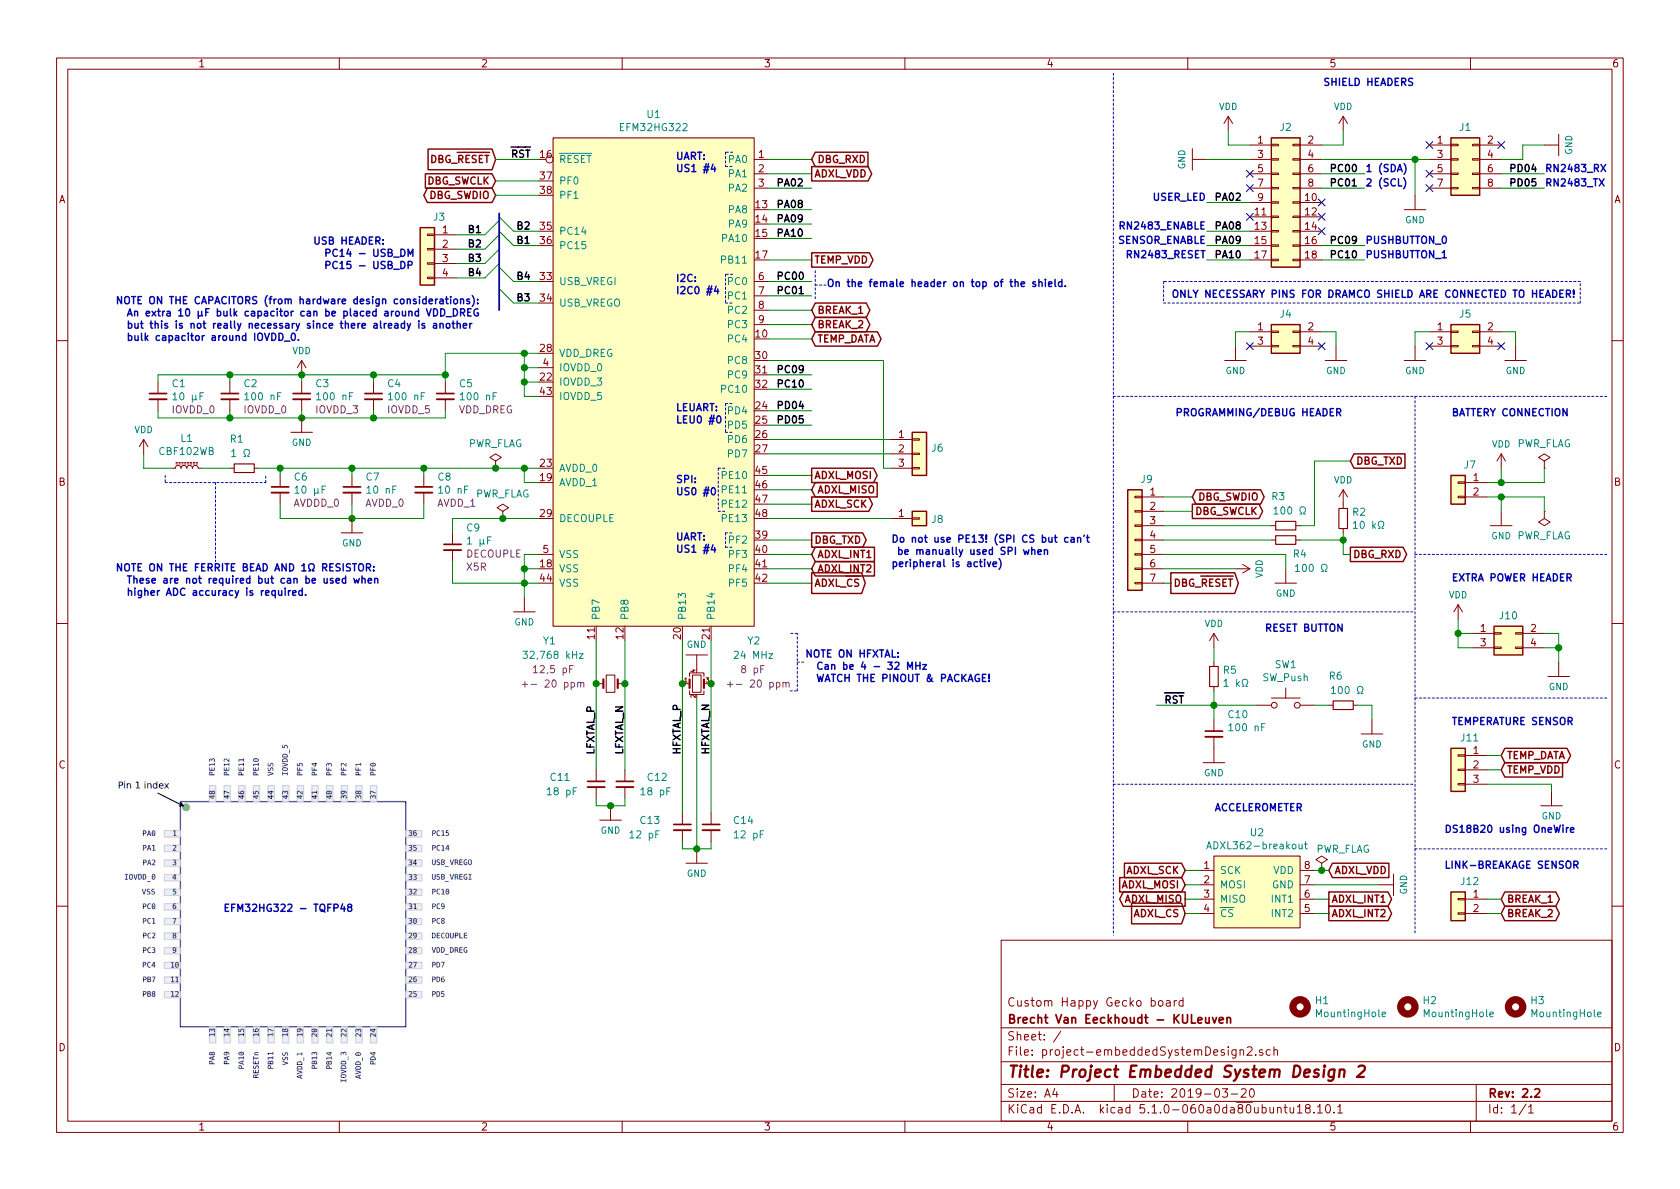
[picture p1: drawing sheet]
EESchema Schematic File Version 4
LIBS:project-embeddedSystemDesign2-cache
EELAYER 29 0
EELAYER END
$Descr A4 11693 8268
encoding utf-8
Sheet 1 1
Title "Project Embedded System Design 2"
Date "2019-03-20"
Rev "2.2"
Comp "Brecht Van Eeckhoudt - KULeuven"
Comment1 "Custom Happy Gecko board"
Comment2 ""
Comment3 ""
Comment4 ""
$EndDescr
$Comp
L MCU_SiliconLabs-extra:EFM32HG322 U1
U 1 1
P 4550 2550
F 0 "U1" H 4550 4315 50  0000 C CNN
F 1 "EFM32HG322" H 4550 4224 50  0000 C CNN
F 2 "Package_QFP:LQFP-48_7x7mm_P0.5mm" H 4050 3800 50  0001 C CNN
F 3 "" H 4050 3800 50  0001 C CNN
	1    4550 2550
	1    0    0    -1  
$EndComp
Text GLabel 3450 1100 0    50   Input ~ 10
DBG_~RESET
Text GLabel 3450 1250 0    50   Input ~ 10
DBG_SWCLK
Text GLabel 3450 1350 0    50   BiDi ~ 10
DBG_SWDIO
Wire Wire Line
	3450 1100 3750 1100
$Comp
L Device:C_Small C4
U 1 1
P 2600 2750
F 0 "C4" H 2692 2841 50  0000 L CNN
F 1 "100 nF" H 2692 2750 50  0000 L CNN
F 2 "Capacitor_SMD:C_0805_2012Metric_Pad1.15x1.40mm_HandSolder" H 2600 2750 50  0001 C CNN
F 3 "~" H 2600 2750 50  0001 C CNN
F 4 "IOVDD_5" H 2692 2659 50  0000 L CNN "Placement"
	1    2600 2750
	1    0    0    -1  
$EndComp
$Comp
L SparkFun-PowerSymbols:GND #GND012
U 1 1
P 3650 4150
F 0 "#GND012" H 3700 4100 45  0001 L BNN
F 1 "GND" H 3650 3981 45  0000 C CNN
F 2 "" H 3650 4050 60  0001 C CNN
F 3 "" H 3650 4050 60  0001 C CNN
	1    3650 4150
	1    0    0    -1  
$EndComp
$Comp
L SparkFun-PowerSymbols:VDD #SUPPLY03
U 1 1
P 2100 2600
F 0 "#SUPPLY03" H 2150 2600 45  0001 L BNN
F 1 "VDD" H 2100 2770 45  0000 C CNN
F 2 "" H 2100 2781 60  0001 C CNN
F 3 "" H 2100 2600 60  0001 C CNN
	1    2100 2600
	1    0    0    -1  
$EndComp
Wire Wire Line
	3750 4050 3650 4050
Wire Wire Line
	3650 4050 3650 4150
Wire Wire Line
	3750 3950 3650 3950
Wire Wire Line
	3650 3950 3650 4050
Connection ~ 3650 4050
Wire Wire Line
	3750 3850 3650 3850
Wire Wire Line
	3650 3850 3650 3950
Connection ~ 3650 3950
$Comp
L Device:C_Small C8
U 1 1
P 2950 3400
F 0 "C8" H 3042 3491 50  0000 L CNN
F 1 "10 nF" H 3042 3400 50  0000 L CNN
F 2 "Capacitor_SMD:C_0805_2012Metric_Pad1.15x1.40mm_HandSolder" H 2950 3400 50  0001 C CNN
F 3 "~" H 2950 3400 50  0001 C CNN
F 4 "AVDD_1" H 3042 3309 50  0000 L CNN "Placement"
	1    2950 3400
	1    0    0    -1  
$EndComp
$Comp
L Device:C_Small C7
U 1 1
P 2450 3400
F 0 "C7" H 2542 3491 50  0000 L CNN
F 1 "10 nF" H 2542 3400 50  0000 L CNN
F 2 "Capacitor_SMD:C_0805_2012Metric_Pad1.15x1.40mm_HandSolder" H 2450 3400 50  0001 C CNN
F 3 "~" H 2450 3400 50  0001 C CNN
F 4 "AVDD_0" H 2542 3309 50  0000 L CNN "Placement"
	1    2450 3400
	1    0    0    -1  
$EndComp
$Comp
L Device:C_Small C6
U 1 1
P 1950 3400
F 0 "C6" H 2042 3491 50  0000 L CNN
F 1 "10 µF" H 2042 3400 50  0000 L CNN
F 2 "Capacitor_SMD:C_0805_2012Metric_Pad1.15x1.40mm_HandSolder" H 1950 3400 50  0001 C CNN
F 3 "~" H 1950 3400 50  0001 C CNN
F 4 "AVDDD_0" H 2042 3309 50  0000 L CNN "Placement"
	1    1950 3400
	1    0    0    -1  
$EndComp
Wire Wire Line
	2950 3250 2950 3300
Wire Wire Line
	2950 3250 2450 3250
Wire Wire Line
	2450 3250 2450 3300
Wire Wire Line
	2450 3250 1950 3250
Wire Wire Line
	1950 3250 1950 3300
Connection ~ 2450 3250
Wire Wire Line
	2950 3500 2950 3600
Wire Wire Line
	2950 3600 2450 3600
Wire Wire Line
	2450 3600 2450 3500
Wire Wire Line
	2450 3600 1950 3600
Wire Wire Line
	1950 3600 1950 3500
Connection ~ 2450 3600
Wire Wire Line
	2600 2600 2600 2650
$Comp
L Device:C_Small C3
U 1 1
P 2100 2750
F 0 "C3" H 2192 2841 50  0000 L CNN
F 1 "100 nF" H 2192 2750 50  0000 L CNN
F 2 "Capacitor_SMD:C_0805_2012Metric_Pad1.15x1.40mm_HandSolder" H 2100 2750 50  0001 C CNN
F 3 "~" H 2100 2750 50  0001 C CNN
F 4 "IOVDD_3" H 2192 2659 50  0000 L CNN "Placement"
	1    2100 2750
	1    0    0    -1  
$EndComp
$Comp
L Device:C_Small C2
U 1 1
P 1600 2750
F 0 "C2" H 1692 2841 50  0000 L CNN
F 1 "100 nF" H 1692 2750 50  0000 L CNN
F 2 "Capacitor_SMD:C_0805_2012Metric_Pad1.15x1.40mm_HandSolder" H 1600 2750 50  0001 C CNN
F 3 "~" H 1600 2750 50  0001 C CNN
F 4 "IOVDD_0" H 1692 2659 50  0000 L CNN "Placement"
	1    1600 2750
	1    0    0    -1  
$EndComp
Wire Wire Line
	2600 2600 2100 2600
Wire Wire Line
	2100 2600 2100 2650
Wire Wire Line
	2100 2600 1600 2600
Wire Wire Line
	1600 2600 1600 2650
Connection ~ 2100 2600
Wire Wire Line
	2600 2850 2600 2900
Wire Wire Line
	2600 2900 2100 2900
Wire Wire Line
	2100 2900 2100 2850
Wire Wire Line
	2100 2900 1600 2900
Wire Wire Line
	1600 2900 1600 2850
Connection ~ 2100 2900
$Comp
L SparkFun-PowerSymbols:GND #GND08
U 1 1
P 2100 2900
F 0 "#GND08" H 2150 2850 45  0001 L BNN
F 1 "GND" H 2100 2731 45  0000 C CNN
F 2 "" H 2100 2800 60  0001 C CNN
F 3 "" H 2100 2800 60  0001 C CNN
	1    2100 2900
	1    0    0    -1  
$EndComp
$Comp
L Device:C_Small C1
U 1 1
P 1100 2750
F 0 "C1" H 1192 2841 50  0000 L CNN
F 1 "10 µF" H 1192 2750 50  0000 L CNN
F 2 "Capacitor_SMD:C_0805_2012Metric_Pad1.15x1.40mm_HandSolder" H 1100 2750 50  0001 C CNN
F 3 "~" H 1100 2750 50  0001 C CNN
F 4 "IOVDD_0" H 1192 2659 50  0000 L CNN "Placement"
	1    1100 2750
	1    0    0    -1  
$EndComp
Wire Wire Line
	1600 2600 1100 2600
Wire Wire Line
	1100 2600 1100 2650
Connection ~ 1600 2600
Wire Wire Line
	1600 2900 1100 2900
Wire Wire Line
	1100 2900 1100 2850
Connection ~ 1600 2900
$Comp
L Device:C_Small C5
U 1 1
P 3100 2750
F 0 "C5" H 3192 2841 50  0000 L CNN
F 1 "100 nF" H 3192 2750 50  0000 L CNN
F 2 "Capacitor_SMD:C_0805_2012Metric_Pad1.15x1.40mm_HandSolder" H 3100 2750 50  0001 C CNN
F 3 "~" H 3100 2750 50  0001 C CNN
F 4 "VDD_DREG" H 3192 2659 50  0000 L CNN "Placement"
	1    3100 2750
	1    0    0    -1  
$EndComp
$Comp
L Device:C_Small C9
U 1 1
P 3150 3800
F 0 "C9" H 3242 3937 50  0000 L CNN
F 1 "1 µF" H 3242 3846 50  0000 L CNN
F 2 "Capacitor_SMD:C_0805_2012Metric_Pad1.15x1.40mm_HandSolder" H 3150 3800 50  0001 C CNN
F 3 "~" H 3150 3800 50  0001 C CNN
F 4 "DECOUPLE" H 3242 3755 50  0000 L CNN "Placement"
F 5 "X5R" H 3242 3664 50  0000 L CNN "Class"
	1    3150 3800
	1    0    0    -1  
$EndComp
Wire Wire Line
	3150 4050 3150 3900
Wire Wire Line
	3150 4050 3650 4050
Connection ~ 2950 3250
Wire Wire Line
	3750 3600 3500 3600
Wire Wire Line
	3150 3600 3150 3700
$Comp
L SparkFun-PowerSymbols:GND #GND010
U 1 1
P 2450 3600
F 0 "#GND010" H 2500 3550 45  0001 L BNN
F 1 "GND" H 2450 3431 45  0000 C CNN
F 2 "" H 2450 3500 60  0001 C CNN
F 3 "" H 2450 3500 60  0001 C CNN
	1    2450 3600
	1    0    0    -1  
$EndComp
Wire Wire Line
	3750 2750 3650 2750
Wire Wire Line
	3650 2750 3650 2650
Wire Wire Line
	3650 2450 3750 2450
Wire Wire Line
	3750 2550 3650 2550
Connection ~ 3650 2550
Wire Wire Line
	3650 2550 3650 2450
Wire Wire Line
	3750 2650 3650 2650
Connection ~ 3650 2650
Wire Wire Line
	3650 2650 3650 2550
Wire Wire Line
	3100 2600 3100 2650
Wire Wire Line
	3100 2600 2600 2600
Connection ~ 2600 2600
Wire Wire Line
	3100 2850 3100 2900
Wire Wire Line
	3100 2900 2600 2900
Connection ~ 2600 2900
Wire Wire Line
	3650 2450 3100 2450
Wire Wire Line
	3100 2450 3100 2600
Connection ~ 3650 2450
Connection ~ 3100 2600
$Comp
L SparkFun-PowerSymbols:VDD #SUPPLY01
U 1 1
P 8550 900
F 0 "#SUPPLY01" H 8600 900 45  0001 L BNN
F 1 "VDD" H 8550 1070 45  0000 C CNN
F 2 "" H 8550 1081 60  0001 C CNN
F 3 "" H 8550 900 60  0001 C CNN
	1    8550 900 
	1    0    0    -1  
$EndComp
Wire Wire Line
	5650 4050 5350 4050
Wire Wire Line
	5650 3950 5350 3950
Wire Wire Line
	5650 3850 5350 3850
Wire Wire Line
	5350 3750 5650 3750
Wire Wire Line
	5350 3500 5650 3500
Wire Wire Line
	5350 3400 5650 3400
Wire Wire Line
	5350 3300 5650 3300
Wire Wire Line
	5650 2950 5350 2950
Wire Wire Line
	5650 2850 5350 2850
Wire Wire Line
	5650 2700 5350 2700
Wire Wire Line
	5350 2600 5650 2600
Wire Wire Line
	5350 2150 5650 2150
Wire Wire Line
	5350 1800 5650 1800
Wire Wire Line
	5350 1650 5650 1650
Wire Wire Line
	5350 1550 5650 1550
Wire Wire Line
	5650 1450 5350 1450
Wire Wire Line
	5650 1100 5350 1100
Wire Wire Line
	5350 1200 5650 1200
Wire Wire Line
	5350 1300 5650 1300
$Comp
L SparkFun-PowerSymbols:VDD #SUPPLY02
U 1 1
P 9350 900
F 0 "#SUPPLY02" H 9400 900 45  0001 L BNN
F 1 "VDD" H 9350 1070 45  0000 C CNN
F 2 "" H 9350 1081 60  0001 C CNN
F 3 "" H 9350 900 60  0001 C CNN
	1    9350 900 
	1    0    0    -1  
$EndComp
NoConn ~ 8700 1500
NoConn ~ 9200 1500
Wire Wire Line
	8400 1800 8700 1800
Wire Wire Line
	8400 1700 8700 1700
Wire Wire Line
	8400 1600 8700 1600
Wire Wire Line
	8400 1400 8700 1400
Wire Wire Line
	9500 1800 9200 1800
$Comp
L SparkFun-PowerSymbols:GND #GND03
U 1 1
P 9850 1350
F 0 "#GND03" H 9900 1300 45  0001 L BNN
F 1 "GND" H 9850 1181 45  0000 C CNN
F 2 "" H 9850 1250 60  0001 C CNN
F 3 "" H 9850 1250 60  0001 C CNN
	1    9850 1350
	1    0    0    -1  
$EndComp
$Comp
L SparkFun-PowerSymbols:GND #GND01
U 1 1
P 10750 1000
F 0 "#GND01" H 10800 950 45  0001 L BNN
F 1 "GND" H 10750 831 45  0000 C CNN
F 2 "" H 10750 900 60  0001 C CNN
F 3 "" H 10750 900 60  0001 C CNN
	1    10750 1000
	0    -1   -1   0   
$EndComp
Wire Wire Line
	10450 1200 10750 1200
Wire Wire Line
	10450 1300 10750 1300
Wire Wire Line
	9350 900  9350 1000
Wire Wire Line
	9350 1000 9200 1000
Wire Wire Line
	8700 1000 8550 1000
Wire Wire Line
	8550 1000 8550 900 
NoConn ~ 10450 1000
NoConn ~ 9950 1000
Text Notes 9850 600  2    50   ~ 10
SHIELD HEADERS
Text Notes 9350 2900 2    50   ~ 10
PROGRAMMING/DEBUG HEADER
Text Notes 8450 5650 0    50   ~ 10
ACCELEROMETER
Text GLabel 8250 6050 0    50   Input ~ 10
ADXL_SCK
Text GLabel 8250 6150 0    50   Input ~ 10
ADXL_MOSI
Text GLabel 8250 6250 0    50   Output ~ 10
ADXL_MISO
Text GLabel 8250 6350 0    50   Input ~ 10
ADXL_~CS
Text GLabel 9250 6250 2    50   Output ~ 10
ADXL_INT1
Text GLabel 9250 6350 2    50   Output ~ 10
ADXL_INT2
$Comp
L SparkFun-PowerSymbols:GND #GND020
U 1 1
P 9600 6150
F 0 "#GND020" H 9650 6100 45  0001 L BNN
F 1 "GND" H 9600 5981 45  0000 C CNN
F 2 "" H 9600 6050 60  0001 C CNN
F 3 "" H 9600 6050 60  0001 C CNN
	1    9600 6150
	0    -1   -1   0   
$EndComp
$Comp
L Device:Crystal_Small Y1
U 1 1
P 4250 4750
F 0 "Y1" H 3825 5050 50  0000 C CNN
F 1 "32,768 kHz" H 3850 4950 50  0000 C CNN
F 2 "Crystal:Crystal_SMD_2012-2Pin_2.0x1.2mm_HandSoldering" H 4250 4750 50  0001 C CNN
F 3 "~" H 4250 4750 50  0001 C CNN
F 4 "12,5 pF" H 3850 4850 50  0000 C CNN "Load capacitance"
F 5 "+- 20 ppm" H 3850 4750 50  0000 C CNN "Tolerance"
	1    4250 4750
	1    0    0    -1  
$EndComp
$Comp
L Device:C_Small C11
U 1 1
P 4150 5450
F 0 "C11" H 4325 5500 50  0000 L CNN
F 1 "18 pF" H 4275 5400 50  0000 L CNN
F 2 "Capacitor_SMD:C_0805_2012Metric_Pad1.15x1.40mm_HandSolder" H 4150 5450 50  0001 C CNN
F 3 "~" H 4150 5450 50  0001 C CNN
	1    4150 5450
	-1   0    0    -1  
$EndComp
$Comp
L Device:C_Small C12
U 1 1
P 4350 5450
F 0 "C12" H 4500 5500 50  0000 L CNN
F 1 "18 pF" H 4450 5400 50  0000 L CNN
F 2 "Capacitor_SMD:C_0805_2012Metric_Pad1.15x1.40mm_HandSolder" H 4350 5450 50  0001 C CNN
F 3 "~" H 4350 5450 50  0001 C CNN
	1    4350 5450
	1    0    0    -1  
$EndComp
Wire Wire Line
	4150 4450 4150 4750
Connection ~ 4150 4750
$Comp
L SparkFun-PowerSymbols:GND #GND018
U 1 1
P 4250 5600
F 0 "#GND018" H 4300 5550 45  0001 L BNN
F 1 "GND" H 4250 5431 45  0000 C CNN
F 2 "" H 4250 5500 60  0001 C CNN
F 3 "" H 4250 5500 60  0001 C CNN
	1    4250 5600
	1    0    0    -1  
$EndComp
Wire Wire Line
	4350 4450 4350 4750
Connection ~ 4350 4750
Wire Wire Line
	4150 5550 4150 5600
Wire Wire Line
	4150 5600 4250 5600
Wire Wire Line
	4350 5550 4350 5600
Wire Wire Line
	4350 5600 4250 5600
Connection ~ 4250 5600
$Comp
L Device:C_Small C13
U 1 1
P 4750 5750
F 0 "C13" H 4900 5800 50  0000 L CNN
F 1 "12 pF" H 4900 5700 50  0000 L CNN
F 2 "Capacitor_SMD:C_0805_2012Metric_Pad1.15x1.40mm_HandSolder" H 4750 5750 50  0001 C CNN
F 3 "~" H 4750 5750 50  0001 C CNN
	1    4750 5750
	-1   0    0    -1  
$EndComp
$Comp
L Device:C_Small C14
U 1 1
P 4950 5750
F 0 "C14" H 5100 5800 50  0000 L CNN
F 1 "12 pF" H 5100 5700 50  0000 L CNN
F 2 "Capacitor_SMD:C_0805_2012Metric_Pad1.15x1.40mm_HandSolder" H 4950 5750 50  0001 C CNN
F 3 "~" H 4950 5750 50  0001 C CNN
	1    4950 5750
	1    0    0    -1  
$EndComp
$Comp
L SparkFun-PowerSymbols:GND #GND019
U 1 1
P 4850 5900
F 0 "#GND019" H 4900 5850 45  0001 L BNN
F 1 "GND" H 4850 5731 45  0000 C CNN
F 2 "" H 4850 5800 60  0001 C CNN
F 3 "" H 4850 5800 60  0001 C CNN
	1    4850 5900
	1    0    0    -1  
$EndComp
Wire Wire Line
	4750 5850 4750 5900
Wire Wire Line
	4750 5900 4850 5900
Wire Wire Line
	4850 5900 4950 5900
Wire Wire Line
	4950 5900 4950 5850
Connection ~ 4850 5900
Text Label 5400 1300 0    50   ~ 10
PA02
Text Label 5400 1450 0    50   ~ 10
PA08
Text Label 5400 1550 0    50   ~ 10
PA09
Text Label 5400 1650 0    50   ~ 10
PA10
Text Label 5400 2850 0    50   ~ 10
PD04
Text Label 5400 2950 0    50   ~ 10
PD05
Text Label 8650 1400 2    50   ~ 10
PA02
Text Label 8650 1600 2    50   ~ 10
PA08
Text Label 8650 1700 2    50   ~ 10
PA09
Text Label 8650 1800 2    50   ~ 10
PA10
Text Label 9250 1700 0    50   ~ 10
PC09
Text Label 9250 1800 0    50   ~ 10
PC10
Text Label 10500 1200 0    50   ~ 10
PD04
Text Label 10500 1300 0    50   ~ 10
PD05
Wire Wire Line
	3750 1250 3450 1250
Wire Wire Line
	3750 1350 3450 1350
Text Label 3700 1100 2    50   ~ 10
~RST
Text GLabel 8150 4050 2    50   Output ~ 10
DBG_~RESET
$Comp
L SparkFun-PowerSymbols:VDD #SUPPLY07
U 1 1
P 8600 3950
F 0 "#SUPPLY07" H 8650 3950 45  0001 L BNN
F 1 "VDD" H 8600 4120 45  0000 C CNN
F 2 "" H 8600 4131 60  0001 C CNN
F 3 "" H 8600 3950 60  0001 C CNN
	1    8600 3950
	0    1    1    0   
$EndComp
$Comp
L SparkFun-PowerSymbols:GND #GND011
U 1 1
P 8950 3950
F 0 "#GND011" H 9000 3900 45  0001 L BNN
F 1 "GND" H 8950 3781 45  0000 C CNN
F 2 "" H 8950 3850 60  0001 C CNN
F 3 "" H 8950 3850 60  0001 C CNN
	1    8950 3950
	1    0    0    -1  
$EndComp
Text GLabel 9400 3850 2    50   Output ~ 10
DBG_RXD
Text GLabel 9400 3200 2    50   Input ~ 10
DBG_TXD
Text GLabel 8300 3550 2    50   Output ~ 10
DBG_SWCLK
Text GLabel 8300 3450 2    50   BiDi ~ 10
DBG_SWDIO
Wire Wire Line
	8100 3550 8300 3550
Wire Wire Line
	8100 4050 8150 4050
$Comp
L Sensor_Breakout:ADXL362-breakout U2
U 1 1
P 8750 6200
F 0 "U2" H 8750 6615 50  0000 C CNN
F 1 "ADXL362-breakout" H 8750 6524 50  0000 C CNN
F 2 "Package_DIP:DIP-8_W10.16mm" H 8500 6150 50  0001 C CNN
F 3 "" H 8500 6150 50  0001 C CNN
	1    8750 6200
	1    0    0    -1  
$EndComp
Wire Wire Line
	8250 6050 8350 6050
Wire Wire Line
	8250 6150 8350 6150
Wire Wire Line
	8250 6250 8350 6250
Wire Wire Line
	8250 6350 8350 6350
Wire Wire Line
	9150 6250 9250 6250
Wire Wire Line
	9150 6350 9250 6350
Wire Wire Line
	2950 3250 3450 3250
Wire Wire Line
	3750 3350 3650 3350
Wire Wire Line
	3650 3350 3650 3250
Connection ~ 3650 3250
Wire Wire Line
	3650 3250 3750 3250
Text GLabel 5650 3500 2    50   Output ~ 10
ADXL_SCK
Text GLabel 5650 3400 2    50   Input ~ 10
ADXL_MISO
Text GLabel 5650 3300 2    50   Output ~ 10
ADXL_MOSI
Text GLabel 5650 4050 2    50   Output ~ 10
ADXL_~CS
Text GLabel 5650 3850 2    50   Input ~ 10
ADXL_INT1
Text GLabel 5650 3950 2    50   Input ~ 10
ADXL_INT2
Text GLabel 5650 2350 2    50   BiDi ~ 10
TEMP_DATA
Wire Wire Line
	5350 2350 5650 2350
Wire Wire Line
	5350 2250 5650 2250
Text GLabel 5650 2250 2    50   BiDi ~ 10
BREAK_2
Text GLabel 5650 2150 2    50   BiDi ~ 10
BREAK_1
Text GLabel 10450 5250 2    50   BiDi ~ 10
TEMP_DATA
Wire Wire Line
	10350 5250 10450 5250
$Comp
L SparkFun-PowerSymbols:GND #GND017
U 1 1
P 10800 5500
F 0 "#GND017" H 10850 5450 45  0001 L BNN
F 1 "GND" H 10800 5331 45  0000 C CNN
F 2 "" H 10800 5400 60  0001 C CNN
F 3 "" H 10800 5400 60  0001 C CNN
	1    10800 5500
	1    0    0    -1  
$EndComp
Wire Wire Line
	10350 5450 10800 5450
Wire Wire Line
	10800 5450 10800 5500
Text Notes 10100 5050 0    50   ~ 10
TEMPERATURE SENSOR
Text Notes 10050 5800 0    50   ~ 10
DS18B20 using OneWire
Text GLabel 10450 6250 2    50   BiDi ~ 10
BREAK_1
Text GLabel 10450 6350 2    50   BiDi ~ 10
BREAK_2
Wire Wire Line
	10450 6250 10350 6250
Wire Wire Line
	10450 6350 10350 6350
Text Notes 10050 6050 0    50   ~ 10
LINK-BREAKAGE SENSOR
Wire Notes Line
	9850 2750 9850 6500
$Comp
L SparkFun-PowerSymbols:VDD #SUPPLY09
U 1 1
P 8450 4500
F 0 "#SUPPLY09" H 8500 4500 45  0001 L BNN
F 1 "VDD" H 8450 4670 45  0000 C CNN
F 2 "" H 8450 4681 60  0001 C CNN
F 3 "" H 8450 4500 60  0001 C CNN
	1    8450 4500
	1    0    0    -1  
$EndComp
$Comp
L SparkFun-PowerSymbols:GND #GND016
U 1 1
P 8450 5200
F 0 "#GND016" H 8500 5150 45  0001 L BNN
F 1 "GND" H 8450 5031 45  0000 C CNN
F 2 "" H 8450 5100 60  0001 C CNN
F 3 "" H 8450 5100 60  0001 C CNN
	1    8450 5200
	1    0    0    -1  
$EndComp
$Comp
L Device:R_Small R6
U 1 1
P 9350 4900
F 0 "R6" V 9550 4900 50  0000 L CNN
F 1 "100 Ω" V 9450 4750 50  0000 L CNN
F 2 "Resistor_SMD:R_0805_2012Metric_Pad1.15x1.40mm_HandSolder" H 9350 4900 50  0001 C CNN
F 3 "~" H 9350 4900 50  0001 C CNN
	1    9350 4900
	0    -1   -1   0   
$EndComp
$Comp
L Device:C_Small C10
U 1 1
P 8450 5100
F 0 "C10" H 8542 5237 50  0000 L CNN
F 1 "100 nF" H 8542 5146 50  0000 L CNN
F 2 "Capacitor_SMD:C_0805_2012Metric_Pad1.15x1.40mm_HandSolder" H 8450 5100 50  0001 C CNN
F 3 "~" H 8450 5100 50  0001 C CNN
	1    8450 5100
	1    0    0    -1  
$EndComp
$Comp
L Device:R_Small R5
U 1 1
P 8450 4700
F 0 "R5" H 8509 4746 50  0000 L CNN
F 1 "1 kΩ" H 8509 4655 50  0000 L CNN
F 2 "Resistor_SMD:R_0805_2012Metric_Pad1.15x1.40mm_HandSolder" H 8450 4700 50  0001 C CNN
F 3 "~" H 8450 4700 50  0001 C CNN
	1    8450 4700
	1    0    0    -1  
$EndComp
$Comp
L SparkFun-PowerSymbols:GND #GND015
U 1 1
P 9550 5000
F 0 "#GND015" H 9600 4950 45  0001 L BNN
F 1 "GND" H 9550 4831 45  0000 C CNN
F 2 "" H 9550 4900 60  0001 C CNN
F 3 "" H 9550 4900 60  0001 C CNN
	1    9550 5000
	1    0    0    -1  
$EndComp
Wire Wire Line
	9550 5000 9550 4900
Wire Wire Line
	9550 4900 9450 4900
Wire Wire Line
	8450 4900 8450 4800
Wire Wire Line
	8450 4900 8450 5000
Connection ~ 8450 4900
Wire Wire Line
	8450 4600 8450 4500
Wire Wire Line
	8450 4900 8050 4900
Text Label 8100 4900 0    50   ~ 10
~RST
Text Notes 8800 4400 0    50   ~ 10
RESET BUTTON
$Comp
L Switch:SW_Push SW1
U 1 1
P 8950 4900
F 0 "SW1" H 8950 5185 50  0000 C CNN
F 1 "SW_Push" H 8950 5094 50  0000 C CNN
F 2 "Button_Switch_SMD:SW_SPST_FSMSM" H 8950 5100 50  0001 C CNN
F 3 "~" H 8950 5100 50  0001 C CNN
	1    8950 4900
	1    0    0    -1  
$EndComp
Wire Wire Line
	9250 4900 9150 4900
Wire Wire Line
	8750 4900 8450 4900
Wire Notes Line
	7750 5450 9850 5450
$Comp
L Device:R_Small R1
U 1 1
P 1700 3250
F 0 "R1" V 1900 3250 50  0000 L CNN
F 1 "1 Ω" V 1800 3200 50  0000 L CNN
F 2 "Resistor_SMD:R_0805_2012Metric_Pad1.15x1.40mm_HandSolder" H 1700 3250 50  0001 C CNN
F 3 "~" H 1700 3250 50  0001 C CNN
	1    1700 3250
	0    -1   -1   0   
$EndComp
Text Notes 10100 2900 0    50   ~ 10
BATTERY CONNECTION
$Comp
L SparkFun-PowerSymbols:VDD #SUPPLY05
U 1 1
P 10450 3250
F 0 "#SUPPLY05" H 10500 3250 45  0001 L BNN
F 1 "VDD" H 10450 3420 45  0000 C CNN
F 2 "" H 10450 3431 60  0001 C CNN
F 3 "" H 10450 3250 60  0001 C CNN
	1    10450 3250
	1    0    0    -1  
$EndComp
$Comp
L SparkFun-PowerSymbols:GND #GND09
U 1 1
P 10450 3550
F 0 "#GND09" H 10500 3500 45  0001 L BNN
F 1 "GND" H 10450 3381 45  0000 C CNN
F 2 "" H 10450 3450 60  0001 C CNN
F 3 "" H 10450 3450 60  0001 C CNN
	1    10450 3550
	1    0    0    -1  
$EndComp
Wire Wire Line
	10350 3350 10450 3350
Wire Wire Line
	10450 3350 10450 3250
Wire Wire Line
	10350 3450 10450 3450
$Comp
L Device:L_Core_Ferrite_Small L1
U 1 1
P 1300 3250
F 0 "L1" V 1505 3250 50  0000 C CNN
F 1 "CBF102WB" V 1414 3250 50  0000 C CNN
F 2 "Inductor_SMD:L_0603_1608Metric_Pad1.05x0.95mm_HandSolder" H 1300 3250 50  0001 C CNN
F 3 "~" H 1300 3250 50  0001 C CNN
	1    1300 3250
	0    -1   -1   0   
$EndComp
$Comp
L SparkFun-PowerSymbols:VDD #SUPPLY04
U 1 1
P 1000 3150
F 0 "#SUPPLY04" H 1050 3150 45  0001 L BNN
F 1 "VDD" H 1000 3320 45  0000 C CNN
F 2 "" H 1000 3331 60  0001 C CNN
F 3 "" H 1000 3150 60  0001 C CNN
	1    1000 3150
	1    0    0    -1  
$EndComp
Wire Wire Line
	1000 3150 1000 3250
Wire Wire Line
	1000 3250 1200 3250
Wire Wire Line
	1400 3250 1600 3250
Wire Wire Line
	1800 3250 1950 3250
Connection ~ 1950 3250
$Comp
L power:PWR_FLAG #FLG02
U 1 1
P 10750 3250
F 0 "#FLG02" H 10750 3325 50  0001 C CNN
F 1 "PWR_FLAG" H 10750 3423 50  0000 C CNN
F 2 "" H 10750 3250 50  0001 C CNN
F 3 "~" H 10750 3250 50  0001 C CNN
	1    10750 3250
	1    0    0    -1  
$EndComp
$Comp
L power:PWR_FLAG #FLG03
U 1 1
P 10750 3550
F 0 "#FLG03" H 10750 3625 50  0001 C CNN
F 1 "PWR_FLAG" H 10750 3723 50  0000 C CNN
F 2 "" H 10750 3550 50  0001 C CNN
F 3 "~" H 10750 3550 50  0001 C CNN
	1    10750 3550
	-1   0    0    1   
$EndComp
$Comp
L power:PWR_FLAG #FLG04
U 1 1
P 3500 3600
F 0 "#FLG04" H 3500 3675 50  0001 C CNN
F 1 "PWR_FLAG" H 3500 3773 50  0000 C CNN
F 2 "" H 3500 3600 50  0001 C CNN
F 3 "~" H 3500 3600 50  0001 C CNN
	1    3500 3600
	1    0    0    -1  
$EndComp
Connection ~ 3500 3600
Wire Wire Line
	3500 3600 3150 3600
$Comp
L power:PWR_FLAG #FLG01
U 1 1
P 3450 3250
F 0 "#FLG01" H 3450 3325 50  0001 C CNN
F 1 "PWR_FLAG" H 3450 3423 50  0000 C CNN
F 2 "" H 3450 3250 50  0001 C CNN
F 3 "~" H 3450 3250 50  0001 C CNN
	1    3450 3250
	1    0    0    -1  
$EndComp
Connection ~ 3450 3250
Wire Wire Line
	3450 3250 3650 3250
Text GLabel 5650 3750 2    50   Output ~ 10
DBG_TXD
Text GLabel 5650 1100 2    50   Input ~ 10
DBG_RXD
Wire Wire Line
	10450 3450 10450 3550
Wire Wire Line
	10750 3250 10750 3350
Wire Wire Line
	10750 3350 10450 3350
Connection ~ 10450 3350
Wire Wire Line
	10750 3550 10750 3450
Wire Wire Line
	10750 3450 10450 3450
Connection ~ 10450 3450
Text Notes 6200 3950 0    50   ~ 10
Do not use PE13! (SPI CS but can't\n be manually used SPI when\nperipheral is active)
Text GLabel 9250 6050 2    50   Input ~ 10
ADXL_VDD
Wire Wire Line
	9150 6150 9600 6150
Wire Wire Line
	9250 6050 9200 6050
Text GLabel 10450 5350 2    50   Input ~ 10
TEMP_VDD
Wire Wire Line
	10450 5350 10350 5350
Text GLabel 5650 1800 2    50   Output ~ 10
TEMP_VDD
$Comp
L Connector_Generic:Conn_01x02 J7
U 1 1
P 10150 3350
F 0 "J7" H 10068 3475 50  0000 C CNN
F 1 "Conn_01x02" H 10068 3476 50  0001 C CNN
F 2 "Connector_PinHeader_2.54mm:PinHeader_1x02_P2.54mm_Horizontal" H 10150 3350 50  0001 C CNN
F 3 "~" H 10150 3350 50  0001 C CNN
	1    10150 3350
	-1   0    0    -1  
$EndComp
$Comp
L Connector_Generic:Conn_01x02 J12
U 1 1
P 10150 6250
F 0 "J12" H 10068 6375 50  0000 C CNN
F 1 "Conn_01x02" H 10068 6376 50  0001 C CNN
F 2 "Connectors:1X02_LOCK" H 10150 6250 50  0001 C CNN
F 3 "~" H 10150 6250 50  0001 C CNN
	1    10150 6250
	-1   0    0    -1  
$EndComp
$Comp
L Connector_Generic:Conn_01x03 J11
U 1 1
P 10150 5350
F 0 "J11" H 10068 5575 50  0000 C CNN
F 1 "Conn_01x03" H 10068 5576 50  0001 C CNN
F 2 "Connectors:1X03_LOCK" H 10150 5350 50  0001 C CNN
F 3 "~" H 10150 5350 50  0001 C CNN
	1    10150 5350
	-1   0    0    -1  
$EndComp
$Comp
L Connector_Generic:Conn_01x07 J9
U 1 1
P 7900 3750
F 0 "J9" H 7818 4175 50  0000 C CNN
F 1 "Conn_01x07" H 7818 4176 50  0001 C CNN
F 2 "Connectors:1X07_LOCK" H 7900 3750 50  0001 C CNN
F 3 "~" H 7900 3750 50  0001 C CNN
	1    7900 3750
	-1   0    0    -1  
$EndComp
$Comp
L Connector_Generic:Conn_02x02_Odd_Even J10
U 1 1
P 10450 4400
F 0 "J10" H 10500 4525 50  0000 C CNN
F 1 "Conn_02x02_Odd_Even" H 10500 4526 50  0001 C CNN
F 2 "Connector_PinSocket_2.54mm:PinSocket_2x02_P2.54mm_Vertical" H 10450 4400 50  0001 C CNN
F 3 "~" H 10450 4400 50  0001 C CNN
	1    10450 4400
	1    0    0    -1  
$EndComp
$Comp
L SparkFun-PowerSymbols:VDD #SUPPLY08
U 1 1
P 10150 4300
F 0 "#SUPPLY08" H 10200 4300 45  0001 L BNN
F 1 "VDD" H 10150 4470 45  0000 C CNN
F 2 "" H 10150 4481 60  0001 C CNN
F 3 "" H 10150 4300 60  0001 C CNN
	1    10150 4300
	1    0    0    -1  
$EndComp
$Comp
L SparkFun-PowerSymbols:GND #GND013
U 1 1
P 10850 4600
F 0 "#GND013" H 10900 4550 45  0001 L BNN
F 1 "GND" H 10850 4431 45  0000 C CNN
F 2 "" H 10850 4500 60  0001 C CNN
F 3 "" H 10850 4500 60  0001 C CNN
	1    10850 4600
	1    0    0    -1  
$EndComp
Wire Wire Line
	10250 4500 10150 4500
Wire Wire Line
	10150 4500 10150 4400
Wire Wire Line
	10250 4400 10150 4400
Connection ~ 10150 4400
Wire Wire Line
	10150 4400 10150 4300
Wire Wire Line
	10750 4400 10850 4400
Wire Wire Line
	10850 4400 10850 4500
Wire Wire Line
	10750 4500 10850 4500
Connection ~ 10850 4500
Wire Wire Line
	10850 4500 10850 4600
Text Notes 10100 4050 0    50   ~ 10
EXTRA POWER HEADER
Wire Notes Line
	7750 2750 11200 2750
Wire Notes Line
	7750 500  7750 6500
$Comp
L Mechanical:MountingHole H2
U 1 1
P 9800 7000
F 0 "H2" H 9900 7046 50  0000 L CNN
F 1 "MountingHole" H 9900 6955 50  0000 L CNN
F 2 "MountingHole:MountingHole_3mm" H 9800 7000 50  0001 C CNN
F 3 "~" H 9800 7000 50  0001 C CNN
	1    9800 7000
	1    0    0    -1  
$EndComp
$Comp
L Mechanical:MountingHole H1
U 1 1
P 9050 7000
F 0 "H1" H 9150 7046 50  0000 L CNN
F 1 "MountingHole" H 9150 6955 50  0000 L CNN
F 2 "MountingHole:MountingHole_3mm" H 9050 7000 50  0001 C CNN
F 3 "~" H 9050 7000 50  0001 C CNN
	1    9050 7000
	1    0    0    -1  
$EndComp
$Comp
L Mechanical:MountingHole H3
U 1 1
P 10550 7000
F 0 "H3" H 10650 7046 50  0000 L CNN
F 1 "MountingHole" H 10650 6955 50  0000 L CNN
F 2 "MountingHole:MountingHole_3mm" H 10550 7000 50  0001 C CNN
F 3 "~" H 10550 7000 50  0001 C CNN
	1    10550 7000
	1    0    0    -1  
$EndComp
Wire Notes Line
	9850 3850 11200 3850
Wire Notes Line
	9850 4850 11200 4850
Wire Notes Line
	9850 5900 11200 5900
Wire Notes Line
	7750 4250 9850 4250
$Comp
L Device:R_Small R3
U 1 1
P 8950 3650
F 0 "R3" V 9150 3650 50  0000 L CNN
F 1 "100 Ω" V 9050 3500 50  0000 L CNN
F 2 "Resistor_SMD:R_0805_2012Metric_Pad1.15x1.40mm_HandSolder" H 8950 3650 50  0001 C CNN
F 3 "~" H 8950 3650 50  0001 C CNN
	1    8950 3650
	0    -1   -1   0   
$EndComp
$Comp
L Device:R_Small R4
U 1 1
P 8950 3750
F 0 "R4" V 8850 3600 50  0000 L CNN
F 1 "100 Ω" V 8750 3450 50  0000 L CNN
F 2 "Resistor_SMD:R_0805_2012Metric_Pad1.15x1.40mm_HandSolder" H 8950 3750 50  0001 C CNN
F 3 "~" H 8950 3750 50  0001 C CNN
	1    8950 3750
	0    -1   -1   0   
$EndComp
Wire Wire Line
	8100 3950 8600 3950
Wire Wire Line
	8100 3850 8950 3850
Wire Wire Line
	8950 3850 8950 3950
Wire Wire Line
	8100 3750 8850 3750
Wire Wire Line
	8100 3650 8850 3650
$Comp
L Device:R_Small R2
U 1 1
P 9350 3600
F 0 "R2" H 9409 3646 50  0000 L CNN
F 1 "10 kΩ" H 9409 3555 50  0000 L CNN
F 2 "Resistor_SMD:R_0805_2012Metric_Pad1.15x1.40mm_HandSolder" H 9350 3600 50  0001 C CNN
F 3 "~" H 9350 3600 50  0001 C CNN
	1    9350 3600
	1    0    0    -1  
$EndComp
$Comp
L SparkFun-PowerSymbols:VDD #SUPPLY06
U 1 1
P 9350 3500
F 0 "#SUPPLY06" H 9400 3500 45  0001 L BNN
F 1 "VDD" H 9350 3670 45  0000 C CNN
F 2 "" H 9350 3681 60  0001 C CNN
F 3 "" H 9350 3500 60  0001 C CNN
	1    9350 3500
	1    0    0    -1  
$EndComp
Wire Wire Line
	9050 3650 9150 3650
Wire Wire Line
	9150 3650 9150 3200
Wire Wire Line
	9150 3200 9400 3200
Wire Wire Line
	9050 3750 9350 3750
Wire Wire Line
	9350 3750 9350 3850
Wire Wire Line
	9350 3850 9400 3850
Wire Wire Line
	9350 3700 9350 3750
Connection ~ 9350 3750
$Comp
L power:PWR_FLAG #FLG05
U 1 1
P 9200 6050
F 0 "#FLG05" H 9200 6125 50  0001 C CNN
F 1 "PWR_FLAG" H 9350 6200 50  0000 C CNN
F 2 "" H 9200 6050 50  0001 C CNN
F 3 "~" H 9200 6050 50  0001 C CNN
	1    9200 6050
	1    0    0    -1  
$EndComp
Connection ~ 9200 6050
Wire Wire Line
	9200 6050 9150 6050
Text Notes 4700 3450 0    50   ~ 10
SPI:\nUS0 #0
Wire Notes Line
	5000 3250 5000 3550
Text Notes 4700 1200 0    50   ~ 10
UART:\nUS1 #4
Text Notes 4700 2050 0    50   ~ 10
I2C:\nI2C0 #4
Text Notes 4700 2950 0    50   ~ 10
LEUART:\nLEU0 #0
Wire Notes Line
	5050 2800 5050 3000
Text Notes 5600 4750 0    50   ~ 10
NOTE ON HFXTAL:\n  Can be 4 - 32 MHz\n  WATCH THE PINOUT & PACKAGE!
Text Notes 800  2375 0    50   ~ 10
NOTE ON THE CAPACITORS (from hardware design considerations):\n  An extra 10 µF bulk capacitor can be placed around VDD_DREG\n  but this is not really necessary since there already is another\n  bulk capacitor around IOVDD_0.
Text Notes 800  4150 0    50   ~ 10
NOTE ON THE FERRITE BEAD AND 1Ω RESISTOR:\n  These are not required but can be used when\n  higher ADC accuracy is required.
Wire Notes Line
	1150 3300 1150 3350
Wire Notes Line
	1150 3350 1850 3350
Wire Notes Line
	1850 3350 1850 3300
Wire Notes Line
	1500 3350 1500 3900
Text Notes 1550 6350 0    50   ~ 10
EFM32HG322 - TQFP48
$Comp
L Device:Crystal_GND24_Small Y2
U 1 1
P 4850 4750
F 0 "Y2" H 5200 5050 50  0000 L CNN
F 1 "24 MHz" H 5100 4950 50  0000 L CNN
F 2 "Clocks:CRYSTAL-SMD-5X3.2-4PAD" H 4850 4750 50  0001 C CNN
F 3 "~" H 4850 4750 50  0001 C CNN
F 4 "8 pF" H 5150 4850 50  0000 L CNN "Load capacitance"
F 5 "+- 20 ppm" H 5050 4750 50  0000 L CNN "Tolerance"
	1    4850 4750
	1    0    0    -1  
$EndComp
Wire Wire Line
	4750 4450 4750 4750
Wire Wire Line
	4950 4450 4950 4750
Connection ~ 4750 4750
Wire Wire Line
	4750 4750 4750 5650
Connection ~ 4950 4750
Wire Wire Line
	4950 4750 4950 5650
$Comp
L SparkFun-PowerSymbols:GND #GND014
U 1 1
P 4850 4650
F 0 "#GND014" H 4900 4600 45  0001 L BNN
F 1 "GND" H 4850 4481 45  0000 C CNN
F 2 "" H 4850 4550 60  0001 C CNN
F 3 "" H 4850 4550 60  0001 C CNN
	1    4850 4650
	-1   0    0    1   
$EndComp
Wire Wire Line
	4850 4850 4850 5900
Wire Wire Line
	4350 4750 4350 5350
Wire Wire Line
	4150 4750 4150 5350
Text Label 4150 5250 1    50   ~ 10
LFXTAL_P
Text Label 4350 5250 1    50   ~ 10
LFXTAL_N
Text Label 4750 5250 1    50   ~ 10
HFXTAL_P
Text Label 4950 5250 1    50   ~ 10
HFXTAL_N
Text Notes 2175 1875 0    50   ~ 10
USB HEADER:\n  PC14 - USB_DM\n  PC15 - USB_DP
$Comp
L Connector_Generic:Conn_01x04 J3
U 1 1
P 2975 1725
F 0 "J3" H 2893 1950 50  0000 C CNN
F 1 "Conn_01x04" H 2893 1951 50  0001 C CNN
F 2 "Connectors:1X04_LOCK" H 2975 1725 50  0001 C CNN
F 3 "~" H 2975 1725 50  0001 C CNN
	1    2975 1725
	-1   0    0    -1  
$EndComp
Entry Wire Line
	3475 1500 3575 1600
Entry Wire Line
	3475 1600 3575 1700
Entry Wire Line
	3475 1850 3575 1950
Entry Wire Line
	3475 2000 3575 2100
Entry Wire Line
	3475 1525 3375 1625
Entry Wire Line
	3475 1625 3375 1725
Entry Wire Line
	3475 1725 3375 1825
Entry Wire Line
	3475 1825 3375 1925
Wire Wire Line
	3575 1600 3750 1600
Wire Wire Line
	3750 1700 3575 1700
Wire Wire Line
	3750 1950 3575 1950
Wire Wire Line
	3750 2100 3575 2100
Wire Wire Line
	3175 1625 3375 1625
Wire Wire Line
	3175 1725 3375 1725
Wire Wire Line
	3175 1825 3375 1825
Wire Wire Line
	3175 1925 3375 1925
Text Label 3250 1625 0    50   ~ 10
B1
Text Label 3250 1725 0    50   ~ 10
B2
Text Label 3250 1825 0    50   ~ 10
B3
Text Label 3250 1925 0    50   ~ 10
B4
Text Label 3700 1600 2    50   ~ 10
B2
Text Label 3700 1700 2    50   ~ 10
B1
Text Label 3700 1950 2    50   ~ 10
B4
Text Label 3700 2100 2    50   ~ 10
B3
Text Notes 8150 2075 0    50   ~ 10
ONLY NECESSARY PINS FOR DRAMCO SHIELD ARE CONNECTED TO HEADER!
NoConn ~ 9950 1200
NoConn ~ 9950 1300
NoConn ~ 9200 1400
NoConn ~ 9200 1600
$Comp
L Connector_Generic:Conn_01x01 J8
U 1 1
P 6400 3600
F 0 "J8" H 6480 3596 50  0000 L CNN
F 1 "Conn_01x01" H 6480 3551 50  0001 L CNN
F 2 "Connectors:1X01" H 6400 3600 50  0001 C CNN
F 3 "~" H 6400 3600 50  0001 C CNN
	1    6400 3600
	1    0    0    -1  
$EndComp
Text GLabel 5650 1200 2    50   Output ~ 10
ADXL_VDD
Wire Wire Line
	5350 3600 6200 3600
$Comp
L Connector_Generic:Conn_02x02_Odd_Even J4
U 1 1
P 8900 2300
F 0 "J4" H 8950 2425 50  0000 C CNN
F 1 "Conn_02x02_Odd_Even" H 8950 2426 50  0001 C CNN
F 2 "Connector_PinHeader_2.54mm:PinHeader_2x02_P2.54mm_Vertical" H 8900 2300 50  0001 C CNN
F 3 "~" H 8900 2300 50  0001 C CNN
	1    8900 2300
	1    0    0    -1  
$EndComp
$Comp
L SparkFun-PowerSymbols:GND #GND04
U 1 1
P 8600 2400
F 0 "#GND04" H 8650 2350 45  0001 L BNN
F 1 "GND" H 8600 2231 45  0000 C CNN
F 2 "" H 8600 2300 60  0001 C CNN
F 3 "" H 8600 2300 60  0001 C CNN
	1    8600 2400
	1    0    0    -1  
$EndComp
Wire Wire Line
	8600 2400 8600 2300
Wire Wire Line
	8600 2300 8700 2300
NoConn ~ 8700 2400
NoConn ~ 9200 2400
$Comp
L SparkFun-PowerSymbols:GND #GND05
U 1 1
P 9300 2400
F 0 "#GND05" H 9350 2350 45  0001 L BNN
F 1 "GND" H 9300 2231 45  0000 C CNN
F 2 "" H 9300 2300 60  0001 C CNN
F 3 "" H 9300 2300 60  0001 C CNN
	1    9300 2400
	1    0    0    -1  
$EndComp
Wire Wire Line
	9200 2300 9300 2300
Wire Wire Line
	9300 2300 9300 2400
$Comp
L Connector_Generic:Conn_02x02_Odd_Even J5
U 1 1
P 10150 2300
F 0 "J5" H 10200 2425 50  0000 C CNN
F 1 "Conn_02x02_Odd_Even" H 10200 2426 50  0001 C CNN
F 2 "Connector_PinHeader_2.54mm:PinHeader_2x02_P2.54mm_Vertical" H 10150 2300 50  0001 C CNN
F 3 "~" H 10150 2300 50  0001 C CNN
	1    10150 2300
	1    0    0    -1  
$EndComp
$Comp
L SparkFun-PowerSymbols:GND #GND06
U 1 1
P 9850 2400
F 0 "#GND06" H 9900 2350 45  0001 L BNN
F 1 "GND" H 9850 2231 45  0000 C CNN
F 2 "" H 9850 2300 60  0001 C CNN
F 3 "" H 9850 2300 60  0001 C CNN
	1    9850 2400
	1    0    0    -1  
$EndComp
Wire Wire Line
	9850 2400 9850 2300
Wire Wire Line
	9850 2300 9950 2300
NoConn ~ 9950 2400
NoConn ~ 10450 2400
$Comp
L SparkFun-PowerSymbols:GND #GND07
U 1 1
P 10550 2400
F 0 "#GND07" H 10600 2350 45  0001 L BNN
F 1 "GND" H 10550 2231 45  0000 C CNN
F 2 "" H 10550 2300 60  0001 C CNN
F 3 "" H 10550 2300 60  0001 C CNN
	1    10550 2400
	1    0    0    -1  
$EndComp
Wire Wire Line
	10450 2300 10550 2300
Wire Wire Line
	10550 2300 10550 2400
Wire Wire Line
	8100 3450 8300 3450
Text Notes 8400 1400 2    50   ~ 10
USER_LED
Text Notes 8400 1600 2    50   ~ 10
RN2483_ENABLE
Text Notes 8400 1700 2    50   ~ 10
SENSOR_ENABLE
NoConn ~ 8700 1200
NoConn ~ 8700 1300
Text Notes 8400 1800 2    50   ~ 10
RN2483_RESET
$Comp
L Connector_Generic:Conn_02x09_Odd_Even J2
U 1 1
P 8900 1400
F 0 "J2" H 8950 1925 50  0000 C CNN
F 1 "Conn_02x09_Odd_Even" H 8950 1926 50  0001 C CNN
F 2 "Connector_PinHeader_2.54mm:PinHeader_2x09_P2.54mm_Vertical" H 8900 1400 50  0001 C CNN
F 3 "~" H 8900 1400 50  0001 C CNN
	1    8900 1400
	1    0    0    -1  
$EndComp
Wire Wire Line
	9500 1700 9200 1700
Text Notes 9500 1700 0    50   ~ 10
PUSHBUTTON_0
Text Notes 9500 1800 0    50   ~ 10
PUSHBUTTON_1
Text Notes 10750 1200 0    50   ~ 10
RN2483_RX
Text Notes 10750 1300 0    50   ~ 10
RN2483_TX
$Comp
L Connector_Generic:Conn_02x04_Odd_Even J1
U 1 1
P 10150 1100
F 0 "J1" H 10200 1325 50  0000 C CNN
F 1 "Conn_02x04_Odd_Even" H 10200 1326 50  0001 C CNN
F 2 "Connector_PinHeader_2.54mm:PinHeader_2x04_P2.54mm_Vertical" H 10150 1100 50  0001 C CNN
F 3 "~" H 10150 1100 50  0001 C CNN
	1    10150 1100
	1    0    0    -1  
$EndComp
$Comp
L SparkFun-PowerSymbols:GND #GND02
U 1 1
P 8400 1100
F 0 "#GND02" H 8450 1050 45  0001 L BNN
F 1 "GND" H 8400 931 45  0000 C CNN
F 2 "" H 8400 1000 60  0001 C CNN
F 3 "" H 8400 1000 60  0001 C CNN
	1    8400 1100
	0    1    1    0   
$EndComp
Wire Wire Line
	8400 1100 8700 1100
Wire Wire Line
	10450 1100 10600 1100
Wire Wire Line
	10600 1100 10600 1000
Wire Wire Line
	10600 1000 10750 1000
Text Notes 4700 3850 0    50   ~ 10
UART:\nUS1 #4
Wire Notes Line
	5050 3700 5050 3800
Wire Notes Line
	5050 3700 5100 3700
Wire Notes Line
	5050 3800 5100 3800
Wire Notes Line
	5000 3250 5050 3250
Wire Notes Line
	5000 3550 5050 3550
Wire Notes Line
	5050 2800 5100 2800
Wire Notes Line
	5050 3000 5100 3000
Wire Notes Line
	5100 1050 5050 1050
Wire Notes Line
	5050 1050 5050 1150
Wire Notes Line
	5050 1150 5100 1150
Text Label 5400 2700 0    50   ~ 10
PC10
Text Label 5400 2600 0    50   ~ 10
PC09
Wire Wire Line
	5350 1950 5650 1950
Wire Wire Line
	5350 2050 5650 2050
Wire Wire Line
	5350 3050 6200 3050
Wire Wire Line
	5350 3150 6200 3150
Text Label 5400 1950 0    50   ~ 10
PC00
Text Label 5400 2050 0    50   ~ 10
PC01
Wire Notes Line
	5100 1900 5050 1900
Wire Notes Line
	5050 1900 5050 2100
Wire Notes Line
	5050 2100 5100 2100
Wire Wire Line
	9200 1100 9850 1100
Wire Wire Line
	9200 1200 9500 1200
Wire Wire Line
	9200 1300 9500 1300
Text Label 9250 1200 0    50   ~ 10
PC00
Text Label 9250 1300 0    50   ~ 10
PC01
Text Notes 9500 1200 0    50   ~ 10
1 (SDA)
Text Notes 9500 1300 0    50   ~ 10
2 (SCL)
Text Notes 5750 2000 0    50   ~ 10
On the female header on top of the shield.
Wire Wire Line
	9850 1100 9850 1350
Connection ~ 9850 1100
Wire Wire Line
	9850 1100 9950 1100
$Comp
L Connector_Generic:Conn_01x03 J6
U 1 1
P 6400 3150
F 0 "J6" H 6480 3192 50  0000 L CNN
F 1 "Conn_01x03" H 6480 3101 50  0001 L CNN
F 2 "Connectors:1X03_LOCK" H 6400 3150 50  0001 C CNN
F 3 "~" H 6400 3150 50  0001 C CNN
	1    6400 3150
	1    0    0    -1  
$EndComp
Wire Wire Line
	6200 3250 6150 3250
Wire Wire Line
	6150 3250 6150 2500
Wire Wire Line
	5350 2500 6150 2500
Wire Notes Line
	8100 1950 8100 2100
Wire Notes Line
	8100 2100 11000 2100
Wire Notes Line
	11000 2100 11000 1950
Wire Notes Line
	11000 1950 8100 1950
Wire Notes Line
	5675 1875 5675 2075
Wire Notes Line
	5675 1975 5750 1975
Wire Notes Line
	5500 4800 5550 4800
Wire Notes Line
	5550 4800 5550 4400
Wire Notes Line
	5550 4400 5500 4400
Wire Notes Line
	5550 4600 5600 4600
Wire Bus Line
	3475 1475 3475 2150
$EndSCHEMATC
